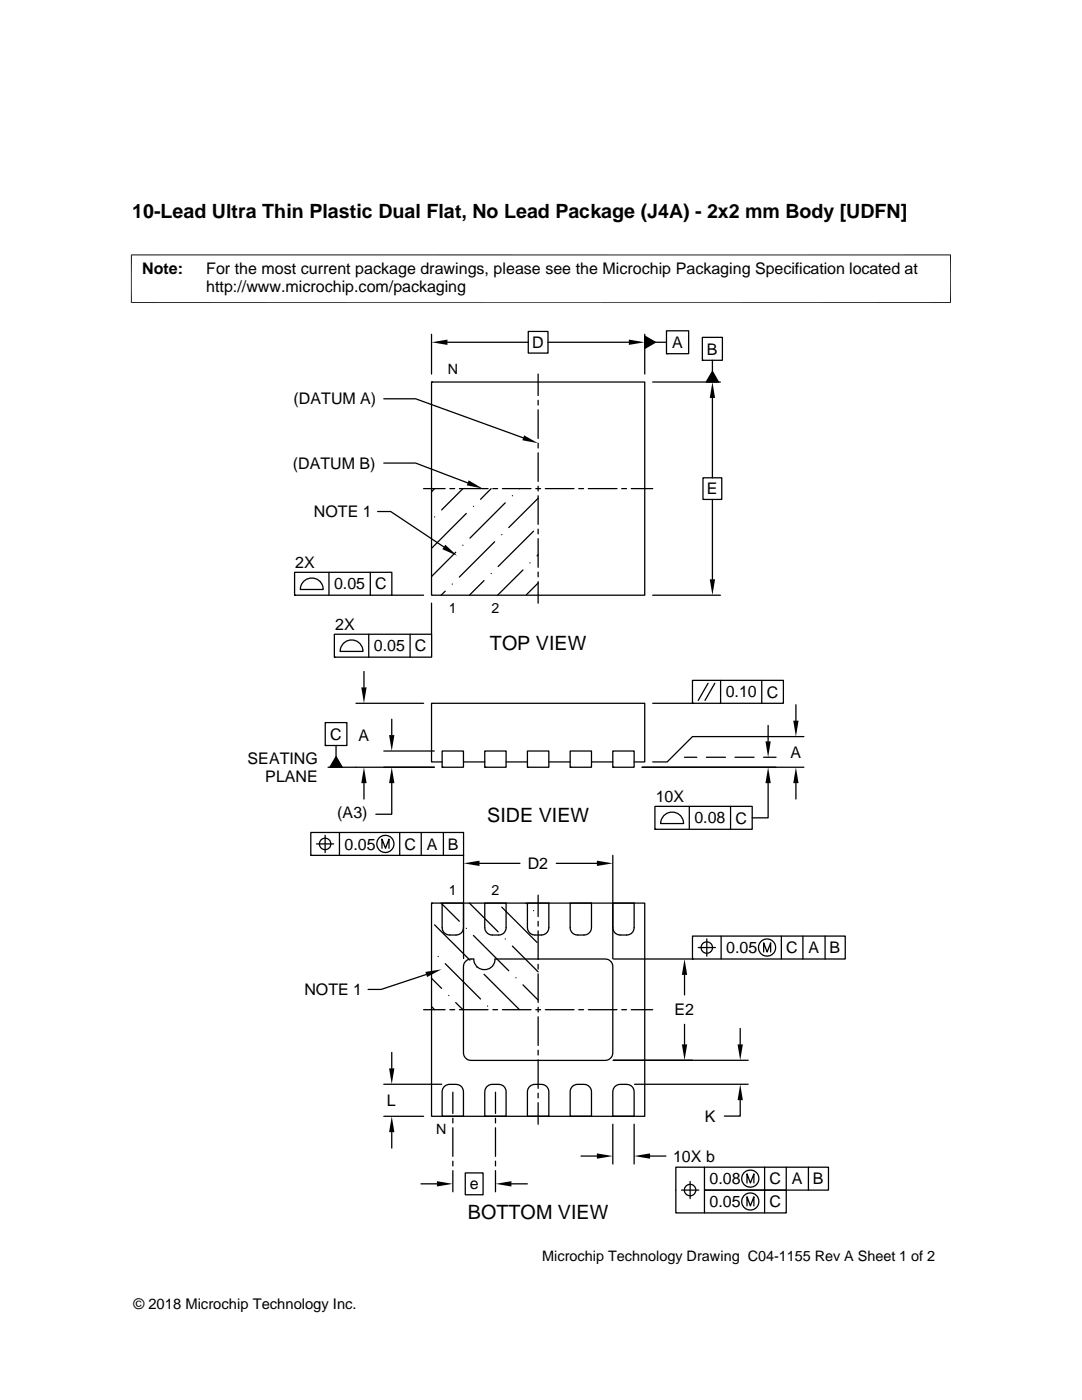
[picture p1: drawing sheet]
<svg xmlns="http://www.w3.org/2000/svg" width="216mm" height="279mm" viewBox="0 0 216 279" stroke-linecap="round" stroke-linejoin="round" font-family="sans-serif">
<g fill="none" stroke="#000" stroke-width=".25">
<path d="M76.6 79.6h6.3l21.5 7.8M86.1 76.2h42.6v42.6h-42.6zM86.1 76.2h.1M86.1 66.7v8M89.3 68.3h16.1M105.4 66.1h3.9v4.4h-3.9zM107.4 74.7v4.2M107.4 79.9v.9M109.3 68.3h16.2M128.7 67.1l2.1 1.2-2.1 1.2zM128.7 66.7v8M130.2 76.2h13.5"/>
<path d="M130.8 68.3h2.2M133 66h4.4v4.6h-4.4zM133 70.6h.1M140.1 67.3h4v4.6h-4zM140.1 71.9h.1M142.2 74.1l1.2 2.1h-2.5zM142.2 71.9v2.2M142.2 79.4v16M76.6 92.4h6.3l10.4 4M84.5 97.5h4.3M86.7 97.5l-.6 .6M89.8 97.5h.9"/>
<path d="M91.7 97.5h5.7M92.4 97.5l-4.3 4.3M98 97.5l-2.1 2.2M98.3 97.5h1M100.2 97.5h5.8M102.2 98.9h.1M103.7 97.5h-.1M106.9 97.5h1M107.4 99.4l-5.9 5.9M107.4 81.8v5.7M107.4 88.5v.9M107.4 90.4v5.7"/>
<path d="M107.4 97v1M107.4 98.9v5.7M108.8 97.5h5.7M115.5 97.5h.9M117.4 97.5h5.7M124.1 97.5h.9M126 97.5h4.2M140.3 95.4h3.7v4.3h-3.7zM142.2 99.7v15.9M58.8 114.2h19.4v4.6h-19.4zM58.8 118.8h.1M60.7 115.9a2.28 2.28 0 0 1 2.5-.3 2.28 2.28 0 0 1 1.3 2h-4.6l.4-1.1z"/>
<path d="M65.6 114.2v4.6M73.9 114.2v4.6M75.4 102.1h2.6l10.6 7.1M78.2 118.8h6.3M86.7 103.2h.1M88.8 118l-.8 .8M90.2 116.6h.1M90.9 110.2l-4.8 4.9M92.4 108.8h.1M93 102.5l-6.9 6.9M94.5 101h.1M96.6 115.9l-2.9 2.9"/>
<path d="M98 114.4h.1M98.7 108.1l-7 7.1M100.1 106.7h.1M100.8 100.4l-7 7M104.4 113.7l-5.1 5.1M105.7 112.3h.1M106.5 106l-7.1 7.1M107.4 116.4l-2.3 2.3M107.4 110.7l-.2 .2M107.4 105.6v1M107.4 107.5v5.7M107.4 114.2v.9"/>
<path d="M107.4 116.1v4.3M130.2 118.8h13.5M66.7 126.6h19.4v4.5h-19.4zM66.7 131.1h.1M68.7 128.3a2.28 2.28 0 0 1 2.4-.4 2.28 2.28 0 0 1 1.3 2.1h-4.5l.3-1.2zM72.6 134v3.2M73.6 126.6v4.5M81.8 126.6v4.5M86.1 120.4v6.2M138.2 135.8h18.1v4.6h-18.1zM141.3 136.4l-2 3.4M142.6 136.4l-1.9 3.4"/>
<path d="M143.8 135.8v4.6M152 135.8v4.6M64.9 144.2h4.3v4.6h-4.3zM64.9 148.8h.1M65.5 153.1h21.2M67.1 148.8v2.2M67.1 151l1.2 2.1h-2.5zM71 140.4h13.5M72.6 156.3v3.2M76.6 149.9h10.1M78.2 156.3v6.2h-3.2M78.2 143.5v3.2"/>
<path d="M88.2 152.1h-2.1v-11.7h42.6v11.7h-2.2M88.2 149.9h4.3v3.2h-4.3zM88.2 153.1h.1M92.5 152.1h4.2M96.7 149.9h4.3v3.2h-4.3zM96.7 153.1h.1M101 152.1h4.2M105.2 149.9h4.3v3.2h-4.3zM105.2 153.1h.1M109.5 152.1h4.3M113.8 149.9h4.2v3.2h-4.2zM113.8 153.1h.1"/>
<path d="M118 152.1h4.3M122.3 149.9h4.2v3.2h-4.2zM122.3 153.1h.1M128.1 153.1h32.3M130.2 140.4h8M136.6 151.1h2.4M138.2 140.4h.1M140.9 151.1h3.9M146.7 151.1h3.8M152.4 151.1h2.5M153.3 156.3v6.9h-3.2M153.3 144.8v3.2"/>
<path d="M158.8 140.7v3.1M158.8 156.3v3.2M160.4 147h-22.2l-5.1 5.1h-2.9M62 166.1h30.5v4.6h-30.5zM62 170.7h.1M63.2 168.4h3.4M64.9 166.7v3.4M67.7 166.1v4.6M76.2 169.3v-1.8l.7 1.8 .7-1.8v1.8M79.8 166.1v4.6M84.1 166.1v4.6M88.5 166.1v4.6"/>
<path d="M92.5 170.7v20.6M95.7 172.3h8.1M107.4 178.6v4.3M111 172.3h8.1M122.3 170.7v20.6M130.7 160.9h19.4v4.6h-19.4zM130.7 165.5h.1M132.6 162.6a2.28 2.28 0 0 1 2.5-.3 2.28 2.28 0 0 1 1.3 2.1h-4.6l.4-1.2zM137.5 160.9v4.6M145.8 160.9v4.6M85 194.5l-8.9 3h-2.7M86.1 195.2l2 2.1"/>
<path d="M86.1 180.2h42.6v42.6h-42.6zM86.1 180.2h.1M86.7 184.6l7.1 7M87.4 190.9h.1M88 180.2l3.7 3.7M88.8 192.3l7.1 7.1M89.5 198.7h.1M92.5 180.2h-4.3v4.9a1.47 1.47 0 0 0 1.5 1.5 2.35 2.35 0 0 0 2.6-.7l.2-.8M93 185.3h.1M93 191.7a1.88 1.88 0 0 1 1.5-.3 2.13 2.13 0 0 0 2.2 2.1 2.13 2.13 0 0 0 2.1-2.1h22a1.54 1.54 0 0 1 1.5 1.5v17.2a1.53 1.53 0 0 1-1.5 1.5h-26.8a1.53 1.53 0 0 1-1.5-1.5v-17.2a1.42 1.42 0 0 1 .5-1.2zM93.7 180.2l5.7 5.8M94.5 186.7l7 7"/>
<path d="M95.2 193h.1M96.6 194.4l7 7.1M96.7 180.2h4.3v4.9a1.46 1.46 0 0 1-1.5 1.5 2.34 2.34 0 0 1-2.6-.8l-.2-.7zM100.1 181l7.1 7.1M100.8 187.4h.1M102.2 188.8l5.2 5.2M102.9 195.1h.1M104.4 196.6l3 3M104.9 180.2l.2 .1M105.2 180.2h4.3v4.9a1.5 1.5 0 0 1-1.5 1.5 2.34 2.34 0 0 1-2.6-.8l-.2-.7zM106.5 181.7h.1M107.4 183.9v.9"/>
<path d="M107.4 185.8v5.7M107.4 192.4v1M107.4 194.4v5.7M113.8 180.2h4.2v4.9a1.5 1.5 0 0 1-1.5 1.5 2.31 2.31 0 0 1-2.5-.8l-.2-.7zM122.3 180.2h4.2v4.9a1.47 1.47 0 0 1-1.5 1.5 2.35 2.35 0 0 1-2.5-.7l-.2-.8zM122.4 191.4h15.8M136.6 194.6v4M138.2 186.8h30.5v4.6h-30.5zM138.2 191.4h.1M139.3 189.1h3.4M141 187.4v3.4M143.9 186.8v4.6"/>
<path d="M152.4 190v-1.8l.7 1.8 .7-1.8v1.8M155.9 186.8v4.6M160.2 186.8v4.6M164.6 186.8v4.6M76.6 216.4h11.5M78.2 210v3.2M84.5 201.5h4.3M86.1 200.9l.6 .6M88.6 216.9a3.2 3.2 0 0 1 3.5-.1l.4 1.1v4.9h-4.3v-4.9zM89.8 201.5h.9M90.4 218v4.2M90.9 200.1l1.5 1.4"/>
<path d="M91.7 201.5h5.7M97.2 216.9a3.1 3.1 0 0 1 3.4-.1l.4 .8v5.2h-4.3v-4.9zM97.3 200.8h.1M98.3 201.5h1M98.9 218v4.2M100.2 201.5h5.8M105.7 216.9a3.1 3.1 0 0 1 3.4-.1l.2 .4 .2 .7v4.9h-4.3v-4.9zM106.9 201.5h1M107.4 201v1M107.4 202.9v5.7M107.4 209.6v.9M107.4 211.5v5.7"/>
<path d="M107.4 218.2v.9M108.8 201.5h5.7M114.2 216.9a3.1 3.1 0 0 1 3.4-.1l.2 .4 .2 .7v4.9h-4.2v-5.2zM115.5 201.5h.9M117.4 201.5h5.7M122.4 211.6h26.9M122.7 216.9a3.1 3.1 0 0 1 3.4-.1l.2 .4 .2 .7v4.9h-4.2v-4.9zM124.1 201.5h.9M126 201.5h4.2M126.6 216.4h22.7M136.6 204.4v4M147.7 219.6v3.1h-3.2"/>
<path d="M147.7 205.3v3.1M76.6 222.8h7.9M78.2 226v3.1M84 236.3h3.2M90.4 223.2v.9M90.4 225.1v5.7M90.4 231.7v1M90.4 233.6v4.2M92.8 234.1h3.6v4.3h-3.6zM98.9 223.2v.9M98.9 225.1v5.7M98.9 231.7v1"/>
<path d="M98.9 233.6v4.2M102 236.3h3.2M107.4 220.1v4.3M115.9 230.7h3.2M122.3 224.4v7.9M126.5 224.4v7.9M129.7 230.7h3.2M136 237.5h3.4M137.7 235.8v3.4M140.6 232.9v4.6h16.3v4.6h-22v-9.2h30.4v4.6h-24.7v4.6M149.1 236.1v-1.8l.6 1.8 .7-1.8v1.8M152.6 232.9v9.2"/>
<path d="M156.9 232.9v4.6M161.3 232.9v4.6M149.1 240.7v-1.9l.6 1.9 .7-1.9v1.9"/>
<circle cx="64.9" cy="168.4" r="1.14"/>
<circle cx="76.9" cy="168.4" r="1.72"/>
<circle cx="141" cy="189.1" r="1.14"/>
<circle cx="153.1" cy="189.1" r="1.72"/>
<circle cx="137.7" cy="237.5" r="1.14"/>
<circle cx="149.7" cy="239.8" r="1.71"/>
<circle cx="149.7" cy="235.2" r="1.71"/>
</g>
<g fill="#000">
<path d="M86.1 68.3l3.2-.5v1zM125.5 67.8l3.2 .5-3.2 .5zM128.7 67.1l2.1 1.2-2.1 1.2zM142.2 76.2l.5 3.2h-1.1zM142.2 74.1l1.2 2.1h-2.5zM93.5 95.9l2.8 1.6-3.2-.6zM104.6 86.9l2.8 1.6-3.2-.6zM88.9 108.7l2.3 2.2-2.9-1.3zM141.6 115.6h1.1l-.5 3.2zM72.1 137.2h1.1l-.6 3.2zM67.1 151l1.2 2.1h-2.5zM72.6 153.1l.6 3.2h-1.1z"/>
<path d="M77.6 146.7h1.1l-.5 3.2zM78.2 153.1l.5 3.2h-1.1zM152.7 148h1.1l-.5 3.1zM153.3 153.1l.5 3.2h-1.1zM158.8 153.1l.5 3.2h-1zM158.3 143.8h1l-.5 3.2zM92.5 172.3l3.2-.5v1zM119.1 171.8l3.2 .5-3.2 .5zM84.9 194l3.2-.5-2.9 1.5zM136.6 191.4l.5 3.2h-1zM77.6 213.2h1.1l-.5 3.2zM136.1 208.4h1l-.5 3.2z"/>
<path d="M147.2 208.4h1l-.5 3.2zM147.7 216.4l.5 3.2h-1zM78.2 222.8l.5 3.2h-1.1zM87.2 235.7l3.2 .6-3.2 .5zM98.9 236.3l3.1-.6v1.1zM119.1 230.2l3.2 .5-3.2 .5zM126.5 230.7l3.2-.5v1z"/>
</g>
<path d="M26.1 50.9h163.7M26.2 50.8v9.7M189.7 50.8v9.7M26.1 60.4h163.7" fill="none" stroke="#000" stroke-width=".2"/>
<g font-size="3.9">
<text x="26.4" y="43.5">10-Lead Ultra Thin Plastic Dual Flat, No Lead Package (J4A) - 2x2 mm Body [UDFN]</text>
<text x="97.7" y="129.7">TOP VIEW</text>
<text x="97.2" y="164.1">SIDE VIEW</text>
<text x="93.4" y="243.2">BOTTOM VIEW</text>
</g>
<g font-size="3.2">
<text x="28.4" y="54.6">Note:</text>
<text x="41.1" y="54.6">For the most current package drawings, please see the Microchip Packaging Specification located at</text>
<text x="41.1" y="58.3">http://www.microchip.com/packaging</text>
<text x="106.2" y="69.4">D</text>
<text x="134.1" y="69.4">A</text>
<text x="141.1" y="70.8">B</text>
<text x="58.6" y="80.7">(DATUM A)</text>
<text x="58.4" y="93.6">(DATUM B)</text>
<text x="141" y="98.7">E</text>
<text x="62.6" y="103.3">NOTE 1</text>
<text x="58.9" y="113.4">2X</text>
<text x="66.7" y="117.6">0.05</text>
<text x="74.9" y="117.6">C</text>
<text x="66.9" y="125.8">2X</text>
<text x="74.6" y="130">0.05</text>
<text x="82.8" y="130">C</text>
<text x="144.8" y="139.2">0.10</text>
<text x="153" y="139.2">C</text>
<text x="65.9" y="147.6">C</text>
<text x="71.5" y="147.9">A</text>
<text x="49.4" y="152.4">SEATING</text>
<text x="157.8" y="151.2">A</text>
<text x="52.9" y="156.1">PLANE</text>
<text x="130.8" y="160.1">10X</text>
<text x="67.3" y="163.3">(A3)</text>
<text x="138.6" y="164.3">0.08</text>
<text x="146.8" y="164.4">C</text>
<text x="68.7" y="169.6">0.05</text>
<text x="80.7" y="169.6">C</text>
<text x="85.2" y="169.6">A</text>
<text x="89.4" y="169.6">B</text>
<text x="105.3" y="173.4">D2</text>
<text x="144.9" y="190.2">0.05</text>
<text x="156.9" y="190.2">C</text>
<text x="161.4" y="190.2">A</text>
<text x="165.5" y="190.2">B</text>
<text x="60.7" y="198.6">NOTE 1</text>
<text x="134.6" y="202.6">E2</text>
<text x="77.2" y="220.7">L</text>
<text x="140.6" y="223.9">K</text>
<text x="134.3" y="231.8">10X b</text>
<text x="93.7" y="237.4">e</text>
<text x="141.6" y="236.4">0.08</text>
<text x="153.6" y="236.4">C</text>
<text x="158" y="236.4">A</text>
<text x="162.2" y="236.4">B</text>
<text x="141.6" y="240.9">0.05</text>
<text x="153.6" y="240.9">C</text>
</g>
<g font-size="2.9">
<text x="108.2" y="251.7">Microchip Technology Drawing C04-1155 Rev A Sheet 1 of 2</text>
<text x="26.6" y="261.3">© 2018 Microchip Technology Inc.</text>
</g>
<g font-size="2.8">
<text x="89.3" y="74.7">N</text>
<text x="89.6" y="122.4">1</text>
<text x="98.1" y="122.4">2</text>
<text x="89.6" y="178.6">1</text>
<text x="98.1" y="178.6">2</text>
<text x="87" y="226.4">N</text>
</g>
</svg>
